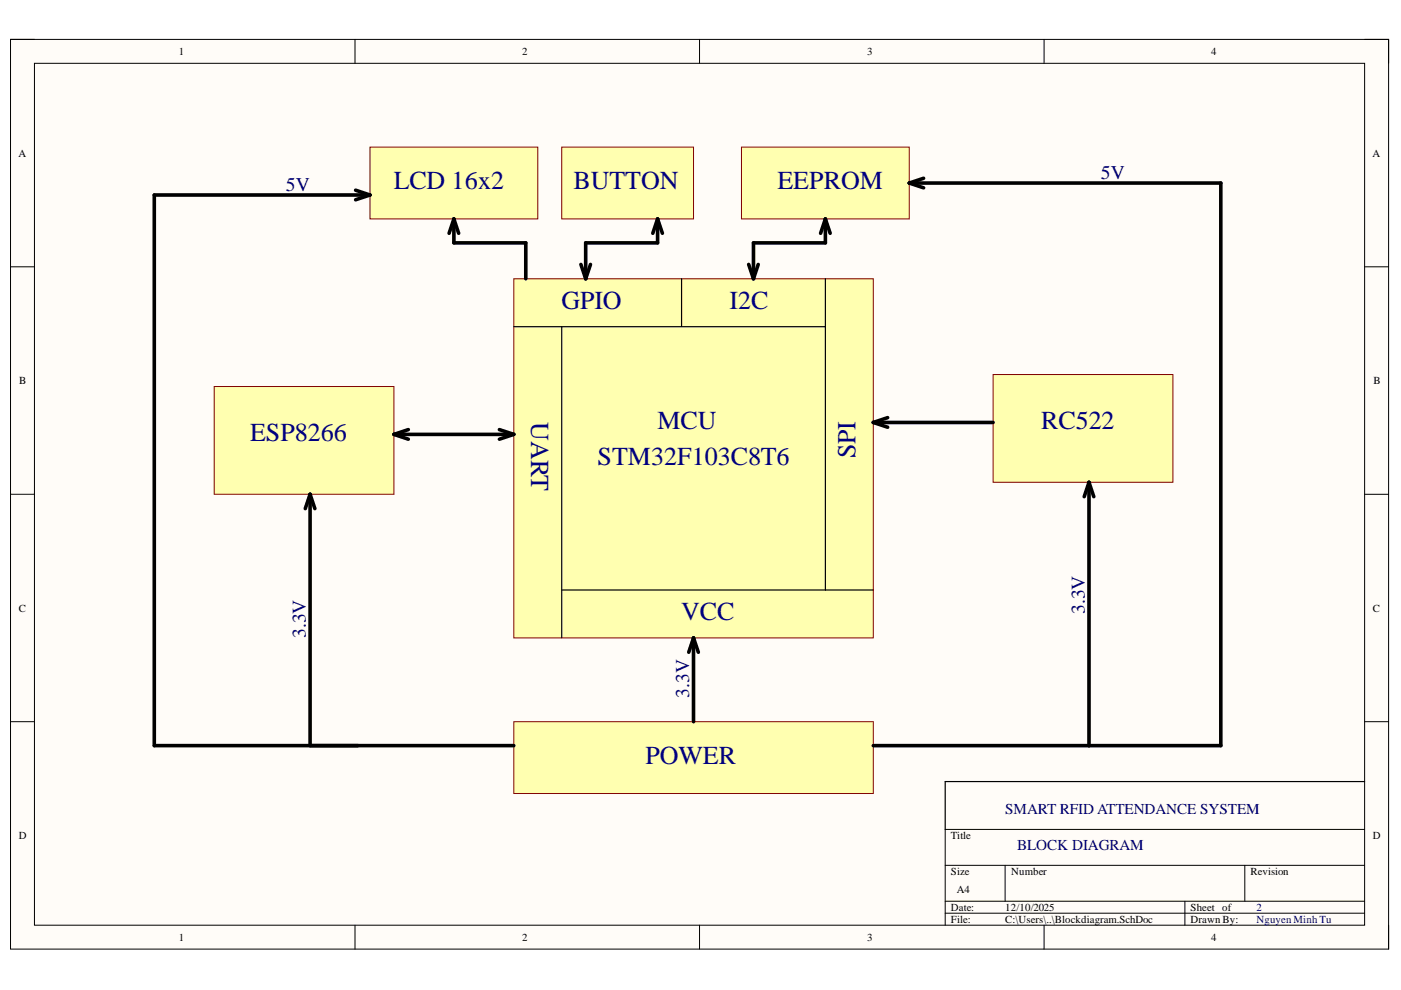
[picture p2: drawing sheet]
<svg xmlns="http://www.w3.org/2000/svg" width="297mm" height="210mm" viewBox="0 0 297 210" stroke-linecap="round" stroke-linejoin="round" font-family="sans-serif">
<path d="M2.2 8.4h292.2v192.8h-292.2z" fill-rule="evenodd" fill="#fffcf8"/>
<path d="M2.2 8.4h292.2v192.8h-292.2z" fill="none" stroke="#000" stroke-width=".21"/>
<path d="M7.3 13.4h282v182.8h-282z" fill-rule="evenodd" fill="#fffcf8"/>
<g fill="none" stroke="#000" stroke-width=".21">
<path d="M2.2 8.3h5.1M7.3 13.4h282v182.8h-282zM75.3 8.3v5.1M148.3 8.3v5.1M221.4 8.4v5M289.3 8.4h5.1v5M2.2 56.6h5.1M289.3 56.6h5.1M2.2 104.8h5.1M289.3 104.8h5.1M2.2 153h5.1M289.3 153h5.1"/>
<path d="M289.3 175.9h-88.9v20.3M75.3 196.2v5M148.3 196.2v5M200.4 183.5h88.9M200.4 191.1h88.9M200.4 193.6h88.9M213.1 183.5v7.6M221.4 196.2v5M251.2 191.1v5.1M263.9 183.5v7.6M294.4 196.2v5"/>
</g>
<path d="M289.3 165.7h-88.9v10.2" fill="none" stroke="#000" stroke-width=".25"/>
<path d="M108.9 59.1h76.3v76.2h-76.3z" fill-rule="evenodd" fill="#ffffb0"/>
<path d="M108.9 59.1h76.3v76.2h-76.3z" fill="none" stroke="#800000" stroke-width=".21"/>
<path d="M175 59.1v66M108.9 69.3h66.1M119.1 69.3v65.9M119.1 125.1h66.1" fill="none" stroke="#000" stroke-width=".25"/>
<path d="M108.9 153h76.3v15.2h-76.3z" fill-rule="evenodd" fill="#ffffb0"/>
<path d="M108.9 153h76.3v15.2h-76.3z" fill="none" stroke="#800000" stroke-width=".21"/>
<path d="M147 135.2v17.8M147 135.2l-1 3.1M147 135.2l1.1 3.1" fill="none" stroke="#000" stroke-width=".76"/>
<path d="M210.6 79.4h38.1v22.9h-38.1z" fill-rule="evenodd" fill="#ffffb0"/>
<path d="M210.6 79.4h38.1v22.9h-38.1z" fill="none" stroke="#800000" stroke-width=".21"/>
<path d="M185.2 89.6h25.4M185.2 89.6l3 1M188.2 88.5l-3 1.1" fill="none" stroke="#000" stroke-width=".76"/>
<path d="M45.4 82h38.1v22.8h-38.1z" fill-rule="evenodd" fill="#ffffb0"/>
<path d="M45.4 82h38.1v22.8h-38.1z" fill="none" stroke="#800000" stroke-width=".21"/>
<path d="M83.5 92.1h25.4M83.5 92.1l3.1 1M86.6 91.1l-3.1 1M105.9 91.1l3 1M108.9 92.1l-3 1" fill="none" stroke="#000" stroke-width=".76"/>
<path d="M78.4 31.2h35.6v15.2h-35.6z" fill-rule="evenodd" fill="#ffffb0"/>
<path d="M78.4 31.2h35.6v15.2h-35.6z" fill="none" stroke="#800000" stroke-width=".21"/>
<path d="M157.2 31.2h35.6v15.2h-35.6z" fill-rule="evenodd" fill="#ffffb0"/>
<path d="M157.2 31.2h35.6v15.2h-35.6z" fill="none" stroke="#800000" stroke-width=".21"/>
<g fill="none" stroke="#000" stroke-width=".76">
<path d="M192.8 38.8h66v119.3h-73.6M192.8 38.8l3 1M195.8 37.8l-3 1M75.4 40.3l3 1M78.4 41.3h-45.7v116.8h76.2M78.4 41.3l-3 1.1M96.2 46.4v5.1h15.3v7.6M96.2 46.4l-1 3.1M96.2 46.4l1 3.1M158.7 56.1l1 3M160.8 56.1l-1.1 3M175 46.4v5.1h-15.2l-.1 7.6"/>
<path d="M175 46.4l-1 3.1M175 46.4l1 3.1M65.7 104.8v53.3M65.7 104.8l-1 3M65.7 104.8l1.1 3M230.9 102.3v55.8M230.9 102.3l-1 3M230.9 102.3l1 3"/>
</g>
<path d="M144.5 59.1v10.2" fill="none" stroke="#000" stroke-width=".25"/>
<path d="M119.1 31.2h27.9v15.2h-27.9z" fill-rule="evenodd" fill="#ffffb0"/>
<path d="M119.1 31.2h27.9v15.2h-27.9z" fill="none" stroke="#800000" stroke-width=".21"/>
<path d="M123.2 56.1l1 3M125.2 56.1l-1 3M139.4 46.4v5.1h-15.2v7.6M139.4 46.4l-1 3.1M139.4 46.4l1 3.1" fill="none" stroke="#000" stroke-width=".76"/>
<g font-size="5.5" fill="#000080">
<text x="83.5" y="40.1">LCD 16x2</text>
<text x="121.6" y="40.1">BUTTON</text>
<text x="164.8" y="40.1">EEPROM</text>
<text x="119.1" y="65.6">GPIO</text>
<text x="154.7" y="65.6">I2C</text>
<text x="112.6" y="89.6" transform="rotate(90 112.6 89.6)">UART</text>
<text x="53" y="93.4">ESP8266</text>
<text x="139.4" y="90.9">MCU</text>
<text x="220.7" y="90.9">RC522</text>
<text x="126.7" y="98.5">STM32F103C8T6</text>
<text x="181.4" y="97.2" transform="rotate(-90 181.4 97.2)">SPI</text>
<text x="144.4" y="131.5">VCC</text>
<text x="136.8" y="162">POWER</text>
</g>
<g font-size="4.2" fill="#000080">
<text x="230" y="130.2" transform="rotate(-90 230 130.2)">3.3V</text>
<text x="64.9" y="135.3" transform="rotate(-90 64.9 135.3)">3.3V</text>
<text x="146.1" y="147.9" transform="rotate(-90 146.1 147.9)">3.3V</text>
</g>
<g font-size="4.1" fill="#000080">
<text x="60.6" y="40.5">5V</text>
<text x="233.4" y="37.9">5V</text>
</g>
<g font-size="3.2" fill="#000080">
<text x="213.1" y="172.7">SMART RFID ATTENDANCE SYSTEM</text>
<text x="215.7" y="180.3">BLOCK DIAGRAM</text>
</g>
<g font-size="2.3">
<text x="37.9" y="11.7">1</text>
<text x="110.7" y="11.7">2</text>
<text x="183.9" y="11.7">3</text>
<text x="256.8" y="11.7">4</text>
<text x="3.9" y="33.3">A</text>
<text x="291" y="33.3">A</text>
<text x="4.1" y="81.4">B</text>
<text x="291.2" y="81.4">B</text>
<text x="4" y="129.7">C</text>
<text x="291.1" y="129.7">C</text>
<text x="4" y="177.9">D</text>
<text x="201.6" y="177.9">Title</text>
<text x="291.1" y="177.9">D</text>
<text x="201.6" y="185.5">Size</text>
<text x="214.4" y="185.5">Number</text>
<text x="265.1" y="185.5">Revision</text>
<text x="202.9" y="189.3">A4</text>
<text x="201.6" y="193.1">Date:</text>
<text x="201.6" y="195.7">File:</text>
<text x="213.1" y="193.1">12/10/2025</text>
<text x="213.1" y="195.7">C:\Users\..\Blockdiagram.SchDoc</text>
<text x="252.4" y="193.1">Sheet of</text>
<text x="252.4" y="195.7">Drawn By:</text>
<text x="37.9" y="199.5">1</text>
<text x="110.7" y="199.5">2</text>
<text x="183.9" y="199.5">3</text>
<text x="256.8" y="199.5">4</text>
</g>
<g font-size="2.3" fill="#000080">
<text x="266.4" y="193.1">2</text>
<text x="266.4" y="195.7">Nguyen Minh Tu</text>
</g>
</svg>
